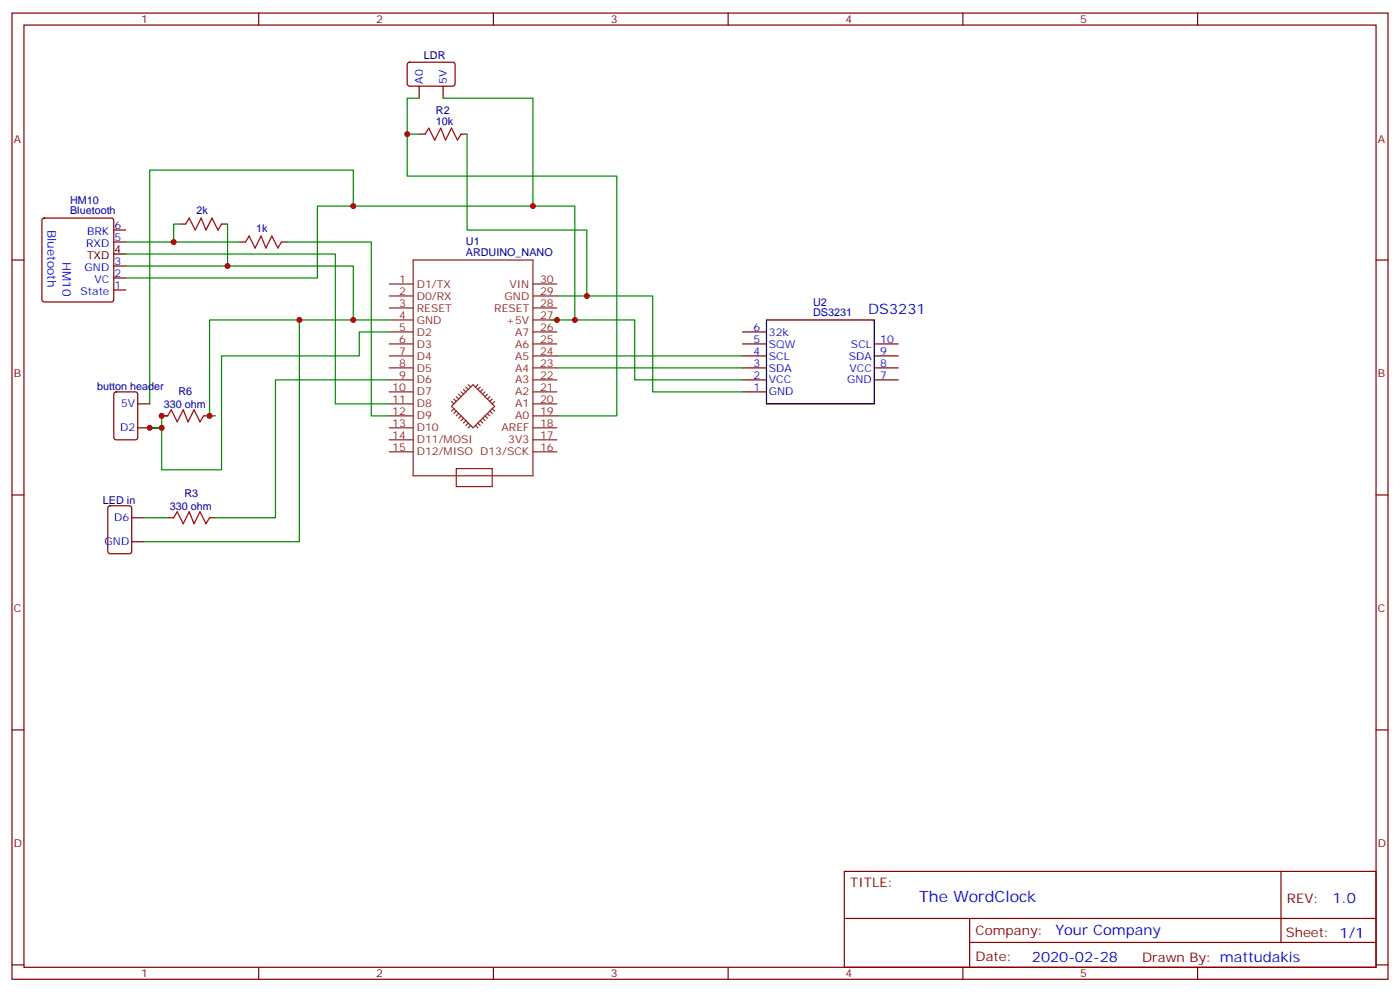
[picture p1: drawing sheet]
<svg xmlns="http://www.w3.org/2000/svg" width="412mm" height="292mm" viewBox="0 0 412 292" stroke-linecap="round" stroke-linejoin="round" font-family="sans-serif">
<g fill="none" stroke="#870000" stroke-width=".35">
<path d="M3.5 3.8h405.4v284.4h-405.4zM7.1 7.4h398.2v277.3h-398.2zM76.2 3.8v3.6M120.2 18.5l.4-.2 13 .1 .5 .6-.1 5.9-.7 .5-12.9-.1-.5-.6v-5.7zM145.3 3.8v3.6M214.5 3.8v3.6M283.6 3.8v3.6M352.8 3.8v3.6M123.5 39.5h1.7M123.5 25.4v3.5M130.5 25.4v3.5M135.8 39.5h1.8"/>
<path d="M3.5 76.5h3.6M12.6 64.4l.5-.2h19.7l.5 .2 .2 .5v23.3l-.2 .5-.5 .2h-19.7l-.5-.3-.3-.4v-23.3zM33.5 78.3h3.5M33.5 71.2h3.5M33.5 67.7h3.5M52.9 65.9h1.8M65.3 65.9h1.7M70.6 71.2h1.7M82.9 71.2h1.8M405.3 76.5h3.6M33.5 85.3h3.5M33.5 81.8h3.5"/>
<path d="M218.7 97.7h7.1M33.7 115.5l.5-.2h5.7l.6 .5 .1 12.9-.5 .7h-5.9l-.6-.4-.1-13zM40.6 118.9h3.5M218.7 115.3h7.1M218.7 111.8h7.1M218.7 108.3h7.1M218.7 104.7h7.1M218.7 101.2h7.1M257.5 111.8h7.1M257.5 108.3h7.1M257.5 104.7h7.1M257.5 101.2h7.1"/>
<path d="M40.6 125.9h3.5M47.6 122.4h1.8M60 122.4h1.7M3.5 145.7h3.6M32 149l.5-.2h5.6l.7 .5v12.9l-.5 .7h-5.8l-.7-.4-.1-13zM38.8 159.4h3.5M38.8 152.4h3.5M49.4 152.4h1.8M61.7 152.4h1.8M405.3 145.7h3.6M3.5 214.8h3.6M405.3 214.8h3.6"/>
<path d="M248.7 256.4h156.6v28.3h-156.6zM377.3 256.5v20.8M248.7 270.3h156.5M285.6 277.3h119.6M285.6 270.3v14.1M3.5 284h3.6M76.2 284.7v3.5M145.3 284.7v3.5M214.5 284.7v3.5M283.6 284.7v3.5M352.8 284.7v3.5M405.3 284h3.6"/>
</g>
<g fill="none" stroke="#8c2424" stroke-width=".35">
<path d="M121.7 76.5h35.3v63.5h-35.3zM114.7 97.7h7M114.7 94.2h7M114.7 90.6h7M114.7 87.1h7M114.7 83.6h7M157 97.7h7M157 94.2h7M157 90.6h7M157 87.1h7M157 83.6h7M114.7 118.9h7"/>
<path d="M114.7 115.3h7M114.7 111.8h7M114.7 108.3h7M114.7 104.7h7M114.7 101.2h7M133 119.6l6.3-6.4 6.4 6.4-6.4 6.3zM133 118.1l.7 .8M133.7 117.4l.7 .7M134.4 116.7l.7 .7M135.1 116l.7 .7M135.8 115.3l.7 .7M136.5 114.6l.7 .7"/>
<path d="M137.2 113.9l.7 .7M137.9 113.2l.7 .7M140.8 113.2l-.7 .7M141.5 113.9l-.7 .7M142.2 114.6l-.7 .7M142.9 115.3l-.7 .7M143.6 116l-.7 .7M144.3 116.7l-.7 .7M145 117.4l-.7 .7M145.7 118.1l-.7 .8M157 118.9h7M157 115.3h7"/>
<path d="M157 111.8h7M157 108.3h7M157 104.7h7M157 101.2h7M114.7 129.4h7M114.7 125.9h7M114.7 122.4h7M114.7 133h7M133.7 120.3l-.7 .7M134.4 137.9h10.6v5.3h-10.6zM134.4 121l-.7 .7M135.1 121.7l-.7 .7"/>
<path d="M135.8 122.4l-.7 .7M136.5 123.1l-.7 .7M137.2 123.8l-.7 .7M137.9 124.5l-.7 .7M138.6 125.2l-.7 .7M140.1 125.2l.7 .7M140.8 124.5l.7 .7M141.5 123.8l.7 .7M142.2 123.1l.7 .7M142.9 122.4l.7 .7M143.6 121.7l.7 .7M144.3 121l.7 .7"/>
<path d="M145 120.3l.7 .7M157 129.4h7M157 125.9h7M157 122.4h7M157 133h7"/>
</g>
<path d="M33.5 74.8h3.5M225.8 94.2h31.7v24.7h-31.7z" fill="none" stroke="#000" stroke-width=".35"/>
<g fill="none" stroke="#008700" stroke-width=".35">
<path d="M119.9 39.5h3.6M123.5 28.9h-3.6v22.9h61.8v70.6h-17.7M130.5 28.9h26.5v31.7M137.6 39.5v28.2h35.3v19.4M37 74.8h61.8v44.1h15.9M37 78.3h67.1v15.9h10.6M37 71.2h33.6M52.9 65.9h-1.7v5.3M67 65.9v12.4M84.7 71.2h24.7v51.2h5.3M104.1 60.6v-10.5h-60v68.8M37 81.8h56.5v-21.2h75.8v33.6"/>
<path d="M88.2 94.2v65.2h-45.9M104.1 94.2h-42.4v28.2h1.8M114.7 97.7h-8.9v7h-40.5v33.6h-17.7v-12.4h-3.5h3.5v-3.5h1.8M162.3 94.2h24.7v17.6h31.7M164 87.1h28.3v28.2h26.4M114.7 111.8h-33.6v40.6h-17.6M164 108.3h54.7M164 104.7h54.7M42.3 152.4h7.1"/>
</g>
<path d="M125.2 39.5l1.1-1.8 1.8 3.5 1.7-3.5 1.4 3.5 1.8-3.5 1.8 3.5 1-1.7M54.7 65.9l1-1.7 1.8 3.5 1.8-3.5 1.4 3.5 1.7-3.5 1.8 3.5 1.1-1.8M72.3 71.2l1.1-1.7 1.7 3.5 1.8-3.5 1.4 3.5 1.8-3.5 1.7 3.5 1.1-1.8M49.4 122.4l1-1.8 1.8 3.5 1.8-3.5 1.4 3.5 1.7-3.5 1.8 3.5 1.1-1.7M51.2 152.4l1-1.8 1.8 3.5 1.7-3.5 1.4 3.5 1.8-3.5 1.8 3.5 1-1.7" fill="none" stroke="#a10000" stroke-width=".35"/>
<g fill="#c00">
<circle cx="67" cy="78.3" r=".88"/>
<circle cx="157" cy="60.6" r=".88"/>
<circle cx="47.6" cy="125.9" r=".88"/>
<circle cx="164" cy="94.2" r=".88"/>
<circle cx="104.1" cy="94.2" r=".88"/>
<circle cx="169.3" cy="94.2" r=".88"/>
<circle cx="104.1" cy="60.6" r=".88"/>
<circle cx="119.9" cy="39.5" r=".88"/>
<circle cx="51.2" cy="71.2" r=".88"/>
<circle cx="44.1" cy="125.9" r=".88"/>
<circle cx="61.7" cy="122.4" r=".88"/>
<circle cx="47.6" cy="122.4" r=".88"/>
<circle cx="88.2" cy="94.2" r=".88"/>
<circle cx="172.9" cy="87.1" r=".88"/>
</g>
<text font-size="4.6" fill="#00f" x="270.8" y="265.5">The WordClock</text>
<g font-size="4.2" fill="#00f">
<text x="255.8" y="92.4">DS3231</text>
<text x="392.5" y="265.7">1.0</text>
<text x="310.9" y="275.3">Your Company</text>
<text x="304" y="283.1">2020-02-28</text>
</g>
<g font-size="3.9" fill="#800">
<text x="250.5" y="261">TITLE:</text>
<text x="379.1" y="265.7">REV:</text>
<text x="287.4" y="275.2">Company:</text>
<text x="378.7" y="275.8">Sheet: 1/1</text>
<text x="287.4" y="282.9">Date:</text>
<text x="336.4" y="283">Drawn By: mattudakis</text>
</g>
<g font-size="3.5" fill="#00f">
<text x="14" y="67.6" transform="rotate(90 14 67.6)">Bluetooth</text>
<text x="18.4" y="77.2" transform="rotate(90 18.4 77.2)">HM10</text>
</g>
<g font-size="3.2" fill="#800">
<text x="41.6" y="6.8">1</text>
<text x="110.8" y="6.8">2</text>
<text x="179.9" y="6.8">3</text>
<text x="249.1" y="6.8">4</text>
<text x="318.2" y="6.8">5</text>
<text x="4.1" y="41.9">A</text>
<text x="405.9" y="41.9">A</text>
<text x="4.1" y="111.1">B</text>
<text x="405.9" y="111.1">B</text>
<text x="4.1" y="180.2">C</text>
<text x="405.9" y="180.2">C</text>
<text x="4.1" y="249.4">D</text>
<text x="405.9" y="249.4">D</text>
<text x="41.6" y="287.7">1</text>
<text x="110.8" y="287.7">2</text>
<text x="179.9" y="287.7">3</text>
<text x="249.1" y="287.7">4</text>
<text x="318.2" y="287.7">5</text>
</g>
<g font-size="3.2" fill="#000080">
<text x="124.9" y="17.3">LDR</text>
<text x="128.4" y="33.5">R2</text>
<text x="128.4" y="36.7">10k</text>
<text x="20.7" y="59.9">HM10</text>
<text x="20.7" y="63.1">Bluetooth</text>
<text x="57.9" y="63.1">2k</text>
<text x="75.5" y="68.4">1k</text>
<text x="137.2" y="75.5">ARDUINO_NANO</text>
<text x="137.2" y="72.2">U1</text>
<text x="239.5" y="93.1">DS3231</text>
<text x="239.5" y="90">U2</text>
<text x="28.6" y="114.7">button header</text>
<text x="48.3" y="120">330 ohm</text>
<text x="52.6" y="116.4">R6</text>
<text x="30.3" y="148.2">LED in</text>
<text x="50" y="150">330 ohm</text>
<text x="54.3" y="146.4">R3</text>
</g>
<g font-size="3.2" fill="#00f">
<text x="124.5" y="24.7" transform="rotate(-90 124.5 24.7)">A0</text>
<text x="131.6" y="24.7" transform="rotate(-90 131.6 24.7)">5V</text>
<text x="25.6" y="69.1">BRK</text>
<text x="33.7" y="70.9">5</text>
<text x="33.7" y="67.3">6</text>
<text x="25.4" y="72.6">RXD</text>
<text x="33.7" y="77.9">3</text>
<text x="24.9" y="79.7">GND</text>
<text x="27.8" y="83.2">VC</text>
<text x="33.7" y="81.5">2</text>
<text x="23.7" y="86.7">State</text>
<text x="33.7" y="85">1</text>
<text x="222" y="100.9">5</text>
<text x="222" y="97.3">6</text>
<text x="226.5" y="98.7">32k</text>
<text x="259.3" y="100.9">10</text>
<text x="222" y="107.9">3</text>
<text x="222" y="104.4">4</text>
<text x="226.5" y="105.8">SCL</text>
<text x="226.5" y="102.3">SQW</text>
<text x="250" y="105.8">SDA</text>
<text x="250.7" y="102.3">SCL</text>
<text x="259.3" y="107.9">8</text>
<text x="259.3" y="104.4">9</text>
<text x="222" y="111.4">2</text>
<text x="226.5" y="112.9">VCC</text>
<text x="226.5" y="109.3">SDA</text>
<text x="249.5" y="112.9">GND</text>
<text x="250.2" y="109.3">VCC</text>
<text x="259.3" y="111.4">7</text>
<text x="35.7" y="119.9">5V</text>
<text x="222" y="115">1</text>
<text x="226.5" y="116.4">GND</text>
<text x="35.4" y="127">D2</text>
<text x="33.6" y="153.4">D6</text>
<text x="30.8" y="160.5">GND</text>
</g>
<g font-size="3.2">
<text x="25.6" y="76.2">TXD</text>
<text x="33.7" y="74.4">4</text>
</g>
<g font-size="3.2" fill="#8d2323">
<text x="117.6" y="83.2">1</text>
<text x="159.1" y="83.2">30</text>
<text x="117.6" y="86.7">2</text>
<text x="122.8" y="88.2">D0/RX</text>
<text x="122.8" y="84.6">D1/TX</text>
<text x="148.6" y="88.2">GND</text>
<text x="150.1" y="84.6">VIN</text>
<text x="159.1" y="86.7">29</text>
<text x="117.6" y="93.8">4</text>
<text x="117.6" y="90.3">3</text>
<text x="122.8" y="95.2">GND</text>
<text x="122.8" y="91.7">RESET</text>
<text x="145.6" y="91.7">RESET</text>
<text x="149.1" y="95.2">+5V</text>
<text x="159.1" y="90.3">28</text>
<text x="159.1" y="93.8">27</text>
<text x="117.6" y="100.9">6</text>
<text x="117.6" y="97.3">5</text>
<text x="122.8" y="98.7">D2</text>
<text x="151.7" y="98.7">A7</text>
<text x="159.1" y="97.3">26</text>
<text x="159.1" y="100.9">25</text>
<text x="117.6" y="107.9">8</text>
<text x="117.6" y="104.4">7</text>
<text x="122.8" y="105.8">D4</text>
<text x="122.8" y="102.3">D3</text>
<text x="151.7" y="102.3">A6</text>
<text x="151.7" y="105.8">A5</text>
<text x="159.1" y="104.4">24</text>
<text x="159.1" y="107.9">23</text>
<text x="117.6" y="111.4">9</text>
<text x="122.8" y="112.9">D6</text>
<text x="122.8" y="109.3">D5</text>
<text x="151.7" y="109.3">A4</text>
<text x="151.7" y="112.9">A3</text>
<text x="159.1" y="111.4">22</text>
<text x="115.6" y="118.5">11</text>
<text x="115.6" y="115">10</text>
<text x="122.8" y="119.9">D8</text>
<text x="122.8" y="116.4">D7</text>
<text x="151.7" y="116.4">A2</text>
<text x="151.7" y="119.9">A1</text>
<text x="159.1" y="115">21</text>
<text x="159.1" y="118.5">20</text>
<text x="115.6" y="125.6">13</text>
<text x="115.6" y="122">12</text>
<text x="122.8" y="123.4">D9</text>
<text x="151.7" y="123.4">A0</text>
<text x="159.1" y="122">19</text>
<text x="159.1" y="125.6">18</text>
<text x="115.6" y="129.1">14</text>
<text x="122.8" y="130.5">D11/MOSI</text>
<text x="122.8" y="127">D10</text>
<text x="147.7" y="127">AREF</text>
<text x="149.7" y="130.5">3V3</text>
<text x="159.1" y="129.1">17</text>
<text x="115.6" y="132.6">15</text>
<text x="122.8" y="134">D12/MISO D13/SCK</text>
<text x="159.1" y="132.6">16</text>
</g>
</svg>
